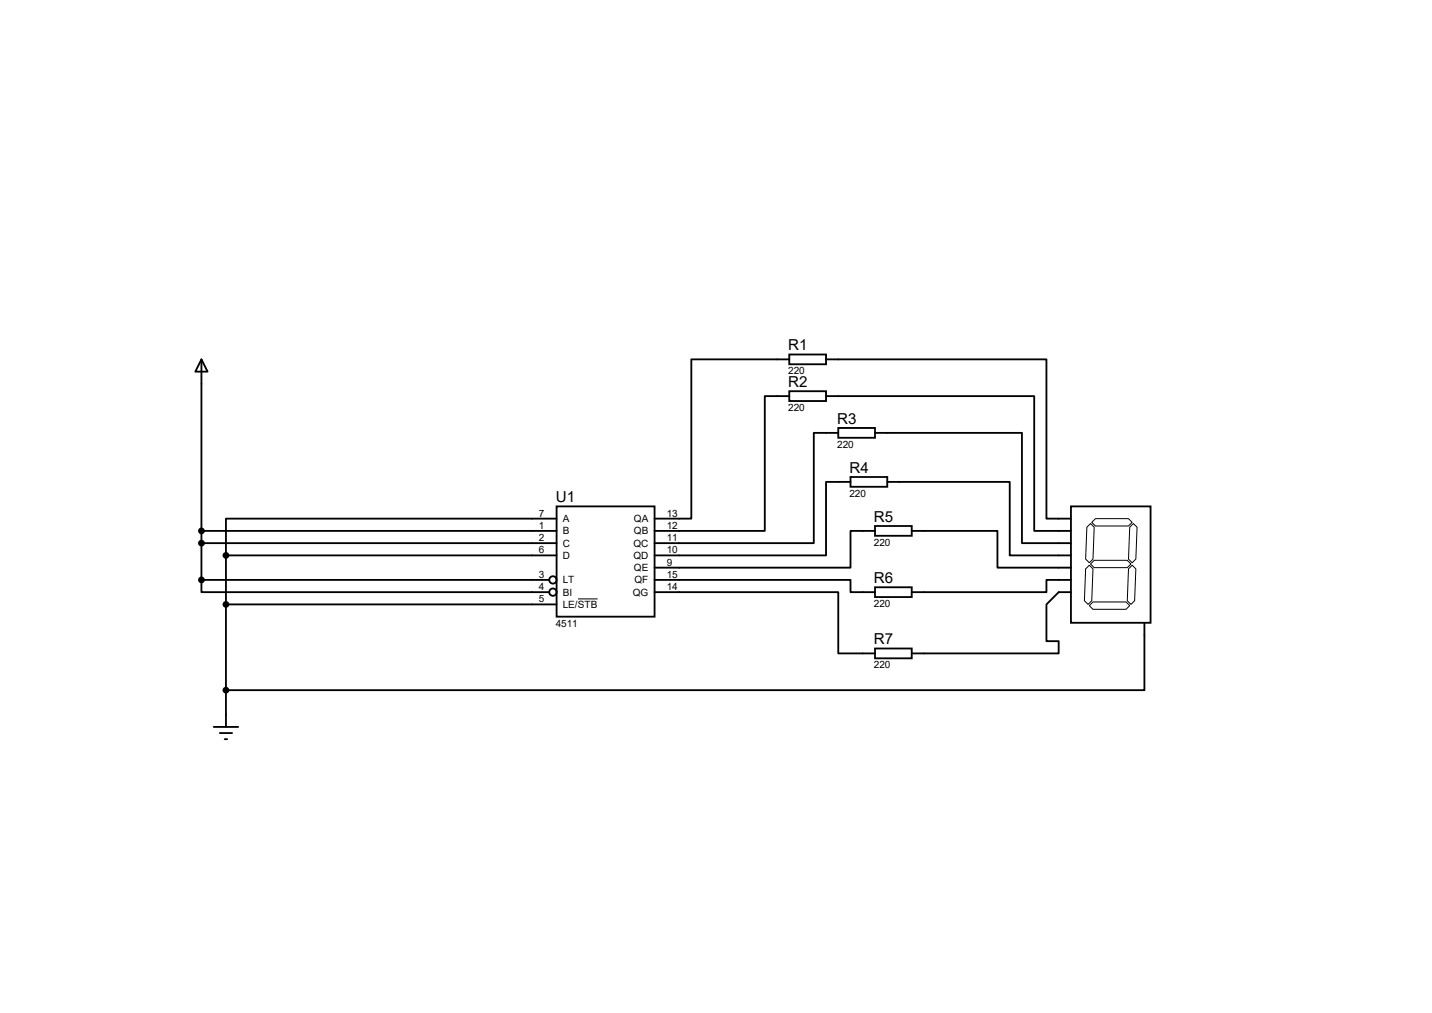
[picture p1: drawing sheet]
<svg xmlns="http://www.w3.org/2000/svg" width="297mm" height="210mm" viewBox="0 0 297 210" stroke-linecap="round" stroke-linejoin="round" font-family="sans-serif">
<g fill="none" stroke="#000" stroke-width=".38">
<path d="M41.8 74.5l1.3 2.5h-2.6zM41.8 74.5v45.7M163.7 73.5h7.6v2h-7.6zM163.7 74.5h-20.3v33h-7.6M171.3 74.5h45.7v33h5.1M163.7 81.1h7.6v2h-7.6zM163.7 82.1h-5.1v28h-22.8M171.3 82.1h43.2v28h7.6M173.9 88.7h7.6v2.1h-7.6zM173.9 89.7h-5.1v22.9h-33M176.4 98.9h7.6v2h-7.6zM176.4 99.9h-5.1v15.2h-35.5"/>
<path d="M181.5 89.7h30.5v22.9h10.1M184 99.9h25.4v15.2h12.7M41.8 110.1h73.6M41.8 112.6h73.6M46.9 115.1h68.5M46.9 115.1v35.6M115.4 105h20.4v22.8h-20.4zM115.4 107.5h-68.5v7.6M181.5 109.1h7.6v2h-7.6zM181.5 110.1h-5.1v7.6h-40.6M189.1 110.1h17.8v7.6h15.2M222.1 105h16.5v24.1h-16.5z"/>
<path d="M41.8 120.2v2.6h72.1M41.8 120.2h72.1M46.9 125.3h68.5M135.8 120.2h40.6v2.6h5.1M135.8 122.8h38.1v12.7h7.6M181.5 121.8h7.6v2h-7.6zM181.5 134.5h7.6v2h-7.6zM222.1 120.2h-5.1v2.6h-27.9M222.1 122.8h-2.5l-2.6 2.5v7.6h2.6v2.6h-30.5M237.4 129.1v14h-190.5M44.3 150.7h5.1M45.6 152h2.5"/>
<path d="M46.6 153.2h.5"/>
<circle cx="114.7" cy="120.2" r=".76"/>
<circle cx="114.7" cy="122.8" r=".76"/>
</g>
<path d="M225.2 117.9l.7-.7 .8 .7-.3 6.6-.7 .8-.8-.8zM225.4 109.3l.8-.8 .7 .8-.2 6.6-.8 .8-.7-.8zM226.2 116.9l.7-.7h6.9l.8 .7-.8 .8h-6.9zM227.2 107.5h6.9l.7 .8-.7 .8h-6.9l-.8-.8zM234.1 117.9l.7-.7 .8 .7-.3 6.6-.7 .8-.8-.8zM234.3 109.3l.8-.8 .7 .8-.2 6.6-.8 .8-.7-.8zM119.9 124.2h4.1M225.9 125.6l.8-.8h6.9l.7 .8-.7 .7h-6.9z" fill="none" stroke="#000" stroke-width=".21"/>
<g fill="#000" stroke="#000" stroke-width=".38">
<circle cx="41.8" cy="110.1" r=".51"/>
<circle cx="41.8" cy="112.6" r=".51"/>
<circle cx="46.9" cy="115.1" r=".51"/>
<circle cx="41.8" cy="120.2" r=".51"/>
<circle cx="46.9" cy="125.3" r=".51"/>
<circle cx="46.9" cy="143.1" r=".51"/>
</g>
<g font-size="3.1">
<text x="163.5" y="72.6">R1</text>
<text x="163.5" y="80.3">R2</text>
<text x="173.7" y="87.9">R3</text>
<text x="176.2" y="98">R4</text>
<text x="115.3" y="104.1">U1</text>
<text x="181.3" y="108.2">R5</text>
<text x="181.3" y="120.9">R6</text>
<text x="181.3" y="133.6">R7</text>
</g>
<g font-size="2.1">
<text x="163.5" y="77.6">220</text>
<text x="163.5" y="85.3">220</text>
<text x="173.7" y="92.9">220</text>
<text x="111.8" y="107.1">7</text>
<text x="138.3" y="107.1">13</text>
<text x="176.2" y="103">220</text>
<text x="111.8" y="109.6">1</text>
<text x="111.8" y="112.2">2</text>
<text x="116.7" y="108.2">A</text>
<text x="116.7" y="110.8">B</text>
<text x="116.7" y="113.3">C</text>
<text x="131.4" y="113.3">QC</text>
<text x="131.5" y="108.2">QA</text>
<text x="131.5" y="110.8">QB</text>
<text x="138.3" y="109.6">12</text>
<text x="138.3" y="112.2">11</text>
<text x="181.3" y="113.2">220</text>
<text x="111.8" y="114.7">6</text>
<text x="111.8" y="119.8">3</text>
<text x="116.7" y="115.9">D</text>
<text x="131.4" y="115.9">QD</text>
<text x="131.5" y="118.4">QE</text>
<text x="138.3" y="114.7">10</text>
<text x="138.3" y="117.3">9</text>
<text x="138.3" y="119.8">15</text>
<text x="111.8" y="122.3">4</text>
<text x="111.8" y="124.9">5</text>
<text x="116.7" y="120.9">LT</text>
<text x="116.7" y="123.5">BI</text>
<text x="131.2" y="123.5">QG</text>
<text x="131.6" y="120.9">QF</text>
<text x="138.3" y="122.3">14</text>
<text x="181.3" y="125.9">220</text>
<text x="115.3" y="129.9">4511</text>
<text x="116.7" y="126">LE/STB</text>
<text x="181.3" y="138.6">220</text>
</g>
</svg>
